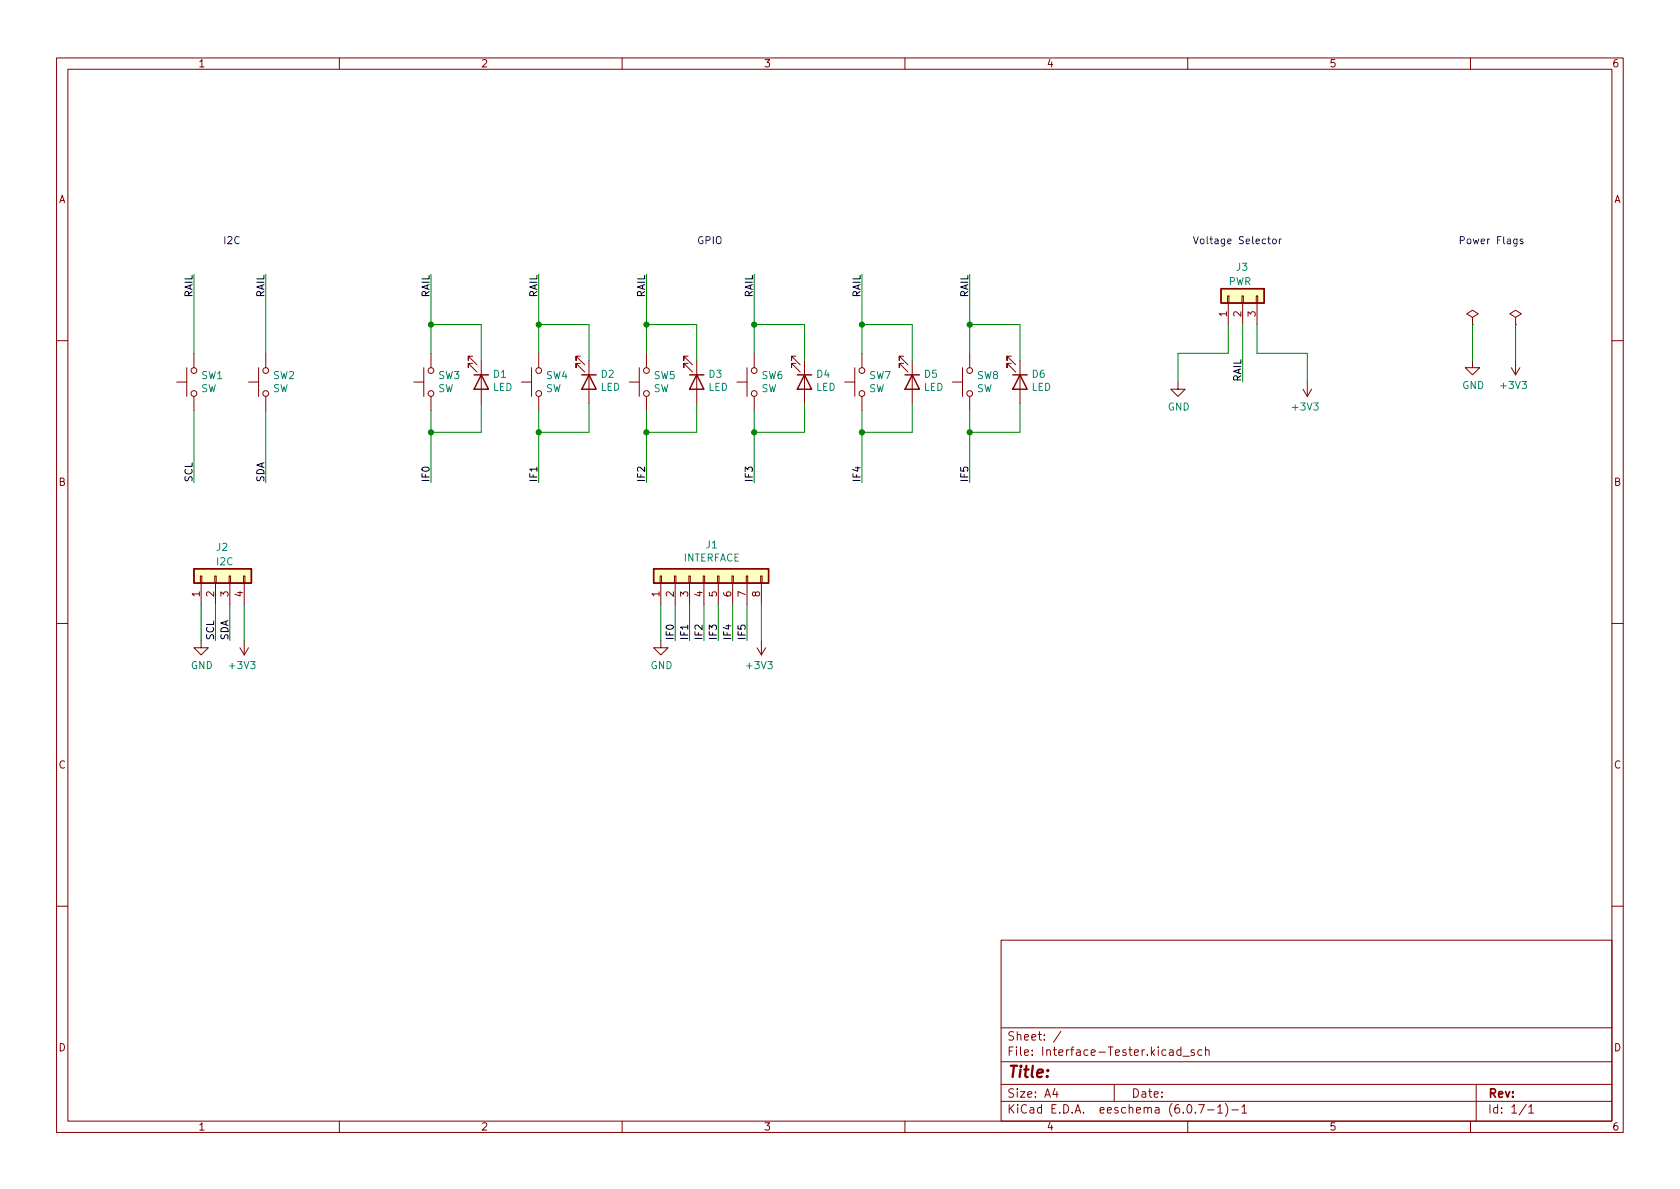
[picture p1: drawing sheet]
<svg xmlns="http://www.w3.org/2000/svg" width="297mm" height="210mm" viewBox="0 0 297 210" stroke-linecap="round" stroke-linejoin="round" font-family="sans-serif">
<g fill="none" stroke="#840000" stroke-width=".18">
<path d="M10 10.2h277v190.1h-277zM12 12.2h273v186.1h-273zM60 10.2v2M110 10.2v2M160 10.2v2M210 10.2v2M260 10.2v2M217 52.3h.3v1.3h-.3zM217.2 53.6v3.8M219.6 52.3h.2v1.3h-.2zM219.7 53.6v3.8M222.1 52.3h.3v1.3h-.3z"/>
<path d="M222.2 53.6v3.8M260.3 56.1l1.1-.6-1.1-.6-1 .6 1 .6v1.3M260.3 57.4h.1M268 56.1l1-.6-1-.6-1 .6 1 .6v1.3M268 57.4h.1M10 60.2h2M31.2 67.6h1.8M33 65v5.1M34.3 62.5v2.5M34.3 70.1v2.5M43.9 67.6h1.8M45.7 65v5.1"/>
<path d="M47 62.5v2.5M47 70.1v2.5M73.2 67.6h1.7M74.9 65v5.1M76.2 62.5v2.5M76.2 70.1v2.5M83.6 63h-.8v.7v-.7l1.5 1.5M83.6 64.3h-.8v.7v-.7l1.5 1.5M85.1 63.7v7.7M92.2 67.6h1.8M94 65v5.1M95.2 62.5v2.5"/>
<path d="M95.2 70.1v2.5M102.6 63h-.7v.7v-.7l1.5 1.5M102.6 64.3h-.7v.7v-.7l1.5 1.5M104.1 63.7v7.7M111.3 67.6h1.7M113 65v5.1M114.3 62.5v2.5M114.3 70.1v2.5M121.7 63h-.8v.7v-.7l1.5 1.5M121.7 64.3h-.8v.7v-.7l1.5 1.5M123.2 63.7v7.7M130.3 67.6h1.8"/>
<path d="M132.1 65v5.1M133.3 62.5v2.5M133.3 70.1v2.5M140.7 63h-.7v.7v-.7l1.5 1.5M140.7 64.3h-.7v.7v-.7l1.5 1.5M142.2 63.7v7.7M149.4 67.6h1.7M151.1 65v5.1M152.4 62.5v2.5M152.4 70.1v2.5M159.8 63h-.8v.7v-.7l1.5 1.5M159.8 64.3h-.8v.7v-.7l1.5 1.5"/>
<path d="M161.3 63.7v7.7M168.4 67.6h1.8M170.2 65v5.1M171.4 62.5v2.5M171.4 70.1v2.5M178.8 63h-.7v.7v-.7l1.5 1.5M178.8 64.3h-.7v.7v-.7l1.5 1.5M180.3 63.7v7.7M208.3 67.6v1.2h1.2l-1.2 1.3-1.3-1.3h1.3M230.4 68.8l.7 1.3M231.1 67.6v2.5M231.9 68.8l-.8 1.3"/>
<path d="M260.3 63.7v1.3h1.3l-1.3 1.3-1.2-1.3h1.2M267.2 65l.8 1.3M268 63.7v2.6M268.7 65l-.7 1.3M285 60.2h2M10 110.2h2M35.4 101.8h.3v1.3h-.3zM35.6 113.3v1.2h1.2l-1.2 1.3-1.3-1.3h1.3M35.6 103.1v3.8M38 101.8h.2v1.3h-.2zM38.1 103.1v3.8M40.5 101.8h.3v1.3h-.3z"/>
<path d="M40.6 103.1v3.8M42.4 114.5l.8 1.3M43.1 101.8h.2v1.3h-.2zM43.2 103.1v3.8M43.2 113.3v2.5M43.9 114.5l-.7 1.3M116.7 101.8h.3v1.3h-.3zM116.8 113.3v1.2h1.3l-1.3 1.3-1.2-1.3h1.2M116.8 103.1v3.8M119.3 101.8h.2v1.3h-.2zM119.4 103.1v3.8M121.8 101.8h.2v1.3h-.2z"/>
<path d="M121.9 103.1v3.8M124.3 101.8h.3v1.3h-.3zM124.5 103.1v3.8M126.9 101.8h.2v1.3h-.2zM127 103.1v3.8M129.4 101.8h.3v1.3h-.3zM129.5 103.1v3.8M132 101.8h.2v1.3h-.2zM132.1 103.1v3.8M133.9 114.5l.7 1.3M134.5 101.8h.2v1.3h-.2zM134.6 103.1v3.8"/>
<path d="M134.6 113.3v2.5M135.4 114.5l-.8 1.3M285 110.2h2M10 160.2h2M177 166.3h108v32h-108zM285 160.2h2M60 198.3v2M110 198.3v2M160 198.3v2M177 194.8h108M177 191.8h108M177 187.8h108"/>
<path d="M177 181.8h108M186.5 192.5l-.4 1h1M186.9 193v1M187.6 182.4l-1.3 1.9M197 191.8v3M208.8 185.7l-.4-.1-.3 .3v.4l.1 .3h.6M208.8 185.1v1.5M209.1 186.8h1.2M210 198.3v2M211.1 185.7l-.3-.1-.2 .2v.3l.5 .1v.4h-.5M211.9 195.3h1l-.6 1.5M212.5 185.7l-.4-.1-.3 .3v.4l.1 .3h.6"/>
<path d="M213.1 185.8l.3-.2 .3 .1 .1 .9M213.1 185.1v1.5M213.5 196.3h1.1M215.3 195.8l.4-.5v1.5M215.3 196.8h.8M216.6 195.1a1.72 1.72 0 0 1 0 2.3M217.8 196.3h1.1M219.6 195.8l.4-.5v1.5M219.6 196.8h.8M260 198.3v2M261 191.8v6.5M269.9 195.3l-1.3 1.9"/>
<path d="M270.3 195.8l.4-.5v1.5M270.3 196.8h.9"/>
<circle cx="34.3" cy="69.6" r=".51"/>
<circle cx="34.3" cy="65.5" r=".51"/>
<circle cx="47" cy="69.6" r=".51"/>
<circle cx="47" cy="65.5" r=".51"/>
<circle cx="76.2" cy="69.6" r=".51"/>
<circle cx="76.2" cy="65.5" r=".51"/>
<circle cx="95.3" cy="65.5" r=".51"/>
<circle cx="95.3" cy="69.6" r=".51"/>
<circle cx="114.3" cy="69.6" r=".51"/>
<circle cx="114.3" cy="65.5" r=".51"/>
<circle cx="133.4" cy="65.5" r=".51"/>
<circle cx="133.4" cy="69.6" r=".51"/>
<circle cx="152.4" cy="69.6" r=".51"/>
<circle cx="152.4" cy="65.5" r=".51"/>
<circle cx="171.5" cy="65.5" r=".51"/>
<circle cx="171.5" cy="69.6" r=".51"/>
</g>
<g fill="#ffffc2" stroke="#ffffc2" stroke-width=".18">
<path d="M34.3 100.6h10.1v2.5h-10.1z"/>
<path d="M115.6 100.6h20.3v2.5h-20.3z"/>
<path d="M215.9 51h7.6v2.6h-7.6z"/>
</g>
<g fill="none" stroke="#840000" stroke-width=".25">
<path d="M215.9 51h7.6v2.6h-7.6zM83.8 66.3h2.6M85.1 66.3l1.3 2.5h-2.6zM102.9 66.3h2.5M104.1 66.3l1.3 2.5h-2.5zM121.9 66.3h2.6M123.2 66.3l1.3 2.5h-2.6zM141 66.3h2.5M142.2 66.3l1.3 2.5h-2.5zM160 66.3h2.6M161.3 66.3l1.3 2.5h-2.6zM179.1 66.3h2.5"/>
<path d="M180.3 66.3l1.3 2.5h-2.5zM34.3 100.6h10.1v2.5h-10.1zM115.6 100.6h20.3v2.5h-20.3z"/>
</g>
<path d="M224.1 42.3h.5M224.3 41.8v1.1l.3 .2M225.1 42.3h.3l.3 .2v.4l-.3 .2-.3-.1-.1-.1zM226.2 42.3v.8M226.6 42.3l-.4 .2M268.2 42.3v1l-.2 .2h-.3M268.2 42.3h-.3l-.3 .2 .1 .5h.5M269.3 42.3h-.3l-.2 .1v.2l.5 .1v.3h-.5" fill="none" stroke="#0000c2" stroke-width=".18"/>
<g fill="none" stroke="#008400" stroke-width=".18">
<path d="M34.3 48.5v14M47 48.5v14M76.2 57.4h8.9v6.3M76.2 48.5v14M95.2 48.5v14M95.2 57.4h8.9v6.3M114.3 57.4h8.9v6.3M114.3 48.5v14M133.3 57.4h8.9v6.3M133.3 48.5v14M152.4 57.4h8.9v6.3M152.4 48.5v14"/>
<path d="M171.4 48.5v14M171.4 57.4h8.9v6.3M217.2 57.4v5.1h-8.9v5.1M219.7 57.4v10.2M222.2 57.4v5.1h8.9v5.1M260.3 57.4v6.3M268 57.4v6.3M34.3 72.6v12.7M47 72.6v12.7M76.2 72.6v12.7M85.1 71.4v5h-8.9M95.2 72.6v12.7"/>
<path d="M104.1 71.4v5h-8.9M114.3 72.6v12.7M123.2 71.4v5h-8.9M133.3 72.6v12.7M142.2 71.4v5h-8.9M152.4 72.6v12.7M161.3 71.4v5h-8.9M171.4 72.6v12.7M180.3 71.4v5h-8.9M35.6 106.9v6.4M38.1 106.9v6.4M40.6 106.9v6.4"/>
<path d="M43.2 106.9v6.4M116.8 106.9v6.4M119.4 106.9v6.4M121.9 106.9v6.4M124.5 106.9v6.4M127 106.9v6.4M129.5 106.9v6.4M132.1 106.9v6.4M134.6 106.9v6.4"/>
</g>
<g fill="#008400" stroke="#008400" stroke-width=".18">
<circle cx="114.3" cy="57.4" r=".46"/>
<circle cx="95.2" cy="57.4" r=".46"/>
<circle cx="114.3" cy="76.4" r=".46"/>
<circle cx="133.3" cy="76.4" r=".46"/>
<circle cx="152.4" cy="76.4" r=".46"/>
<circle cx="152.4" cy="57.4" r=".46"/>
<circle cx="133.3" cy="57.4" r=".46"/>
<circle cx="171.4" cy="76.4" r=".46"/>
<circle cx="76.2" cy="76.4" r=".46"/>
<circle cx="76.2" cy="57.4" r=".46"/>
<circle cx="95.2" cy="76.4" r=".46"/>
<circle cx="171.4" cy="57.4" r=".46"/>
</g>
<text font-size="2.8" fill="#840000" x="178" y="190.6">Title:</text>
<g font-size="2.1" fill="#840000">
<text x="178" y="184">Sheet: /</text>
<text x="178" y="186.7">File: Interface-Tester.kicad_sch</text>
<text x="178" y="196.9">KiCad E.D.A. eeschema (6.0.7-1)-1</text>
<text x="178" y="194.1">Size: A4</text>
<text x="200" y="194.1">Date:</text>
<text x="263" y="194.1">Rev:</text>
<text x="263" y="196.9">Id: 1/1</text>
</g>
<g font-size="1.8" fill="#840000">
<text x="35" y="11.9">1</text>
<text x="85" y="11.9">2</text>
<text x="135" y="11.9">3</text>
<text x="185" y="11.9">4</text>
<text x="235" y="11.9">5</text>
<text x="285" y="11.9">6</text>
<text x="10.3" y="35.9">A</text>
<text x="285.3" y="35.9">A</text>
<text x="216.9" y="56" transform="rotate(-90 216.9 56)">1</text>
<text x="219.5" y="56" transform="rotate(-90 219.5 56)">2</text>
<text x="222" y="56" transform="rotate(-90 222 56)">3</text>
<text x="10.3" y="85.9">B</text>
<text x="285.3" y="85.9">B</text>
<text x="35.3" y="105.5" transform="rotate(-90 35.3 105.5)">1</text>
<text x="37.8" y="105.5" transform="rotate(-90 37.8 105.5)">2</text>
<text x="40.4" y="105.5" transform="rotate(-90 40.4 105.5)">3</text>
<text x="42.9" y="105.5" transform="rotate(-90 42.9 105.5)">4</text>
<text x="116.6" y="105.5" transform="rotate(-90 116.6 105.5)">1</text>
<text x="119.1" y="105.5" transform="rotate(-90 119.1 105.5)">2</text>
<text x="121.7" y="105.5" transform="rotate(-90 121.7 105.5)">3</text>
<text x="124.2" y="105.5" transform="rotate(-90 124.2 105.5)">4</text>
<text x="126.7" y="105.5" transform="rotate(-90 126.7 105.5)">5</text>
<text x="129.3" y="105.5" transform="rotate(-90 129.3 105.5)">6</text>
<text x="131.8" y="105.5" transform="rotate(-90 131.8 105.5)">7</text>
<text x="134.4" y="105.5" transform="rotate(-90 134.4 105.5)">8</text>
<text x="10.3" y="135.9">C</text>
<text x="285.3" y="135.9">C</text>
<text x="10.3" y="185.9">D</text>
<text x="285.3" y="185.9">D</text>
<text x="35" y="199.9">1</text>
<text x="85" y="199.9">2</text>
<text x="135" y="199.9">3</text>
<text x="185" y="199.9">4</text>
<text x="235" y="199.9">5</text>
<text x="285" y="199.9">6</text>
</g>
<g font-size="1.8" fill="#0000c2">
<text x="39.4" y="43.2">I2C</text>
<text x="123.2" y="43.2">GPIO</text>
<text x="210.8" y="43.2">Voltage Selector</text>
<text x="257.8" y="43.2">Power Flags</text>
</g>
<g font-size="1.8" fill="#008484">
<text x="218.6" y="47.9">J3</text>
<text x="217.2" y="50.4">PWR</text>
<text x="35.5" y="69.3">SW</text>
<text x="35.6" y="67">SW1</text>
<text x="48.2" y="69.3">SW</text>
<text x="48.3" y="67">SW2</text>
<text x="77.4" y="69.3">SW</text>
<text x="77.5" y="67">SW3</text>
<text x="87.1" y="69.1">LED</text>
<text x="87.3" y="66.8">D1</text>
<text x="96.5" y="69.3">SW</text>
<text x="96.6" y="67">SW4</text>
<text x="106.2" y="69.1">LED</text>
<text x="106.3" y="66.8">D2</text>
<text x="115.5" y="69.3">SW</text>
<text x="115.6" y="67">SW5</text>
<text x="125.2" y="69.1">LED</text>
<text x="125.4" y="66.8">D3</text>
<text x="134.6" y="69.3">SW</text>
<text x="134.7" y="67">SW6</text>
<text x="144.3" y="69.1">LED</text>
<text x="144.4" y="66.8">D4</text>
<text x="153.6" y="69.3">SW</text>
<text x="153.7" y="67">SW7</text>
<text x="163.3" y="69.1">LED</text>
<text x="163.5" y="66.8">D5</text>
<text x="172.7" y="69.3">SW</text>
<text x="172.8" y="67">SW8</text>
<text x="182.4" y="69.1">LED</text>
<text x="182.5" y="66.8">D6</text>
<text x="258.5" y="68.8">GND</text>
<text x="265.5" y="68.8">+3V3</text>
<text x="206.4" y="72.6">GND</text>
<text x="228.7" y="72.6">+3V3</text>
<text x="38.3" y="97.4">J2</text>
<text x="38.3" y="99.9">I2C</text>
<text x="120.8" y="99.3">INTERFACE</text>
<text x="124.8" y="97">J1</text>
<text x="33.7" y="118.3">GND</text>
<text x="40.7" y="118.3">+3V3</text>
<text x="115" y="118.3">GND</text>
<text x="132.1" y="118.3">+3V3</text>
</g>
<g font-size="1.8">
<text x="34" y="52.6" transform="rotate(-90 34 52.6)">RAIL</text>
<text x="46.7" y="52.6" transform="rotate(-90 46.7 52.6)">RAIL</text>
<text x="75.9" y="52.6" transform="rotate(-90 75.9 52.6)">RAIL</text>
<text x="95" y="52.6" transform="rotate(-90 95 52.6)">RAIL</text>
<text x="114" y="52.6" transform="rotate(-90 114 52.6)">RAIL</text>
<text x="133.1" y="52.6" transform="rotate(-90 133.1 52.6)">RAIL</text>
<text x="152.1" y="52.6" transform="rotate(-90 152.1 52.6)">RAIL</text>
<text x="171.2" y="52.6" transform="rotate(-90 171.2 52.6)">RAIL</text>
<text x="219.4" y="67.6" transform="rotate(-90 219.4 67.6)">RAIL</text>
<text x="34" y="85.3" transform="rotate(-90 34 85.3)">SCL</text>
<text x="46.7" y="85.3" transform="rotate(-90 46.7 85.3)">SDA</text>
<text x="75.9" y="85.3" transform="rotate(-90 75.9 85.3)">IF0</text>
<text x="95" y="85.3" transform="rotate(-90 95 85.3)">IF1</text>
<text x="114" y="85.3" transform="rotate(-90 114 85.3)">IF2</text>
<text x="133.1" y="85.3" transform="rotate(-90 133.1 85.3)">IF3</text>
<text x="152.1" y="85.3" transform="rotate(-90 152.1 85.3)">IF4</text>
<text x="171.2" y="85.3" transform="rotate(-90 171.2 85.3)">IF5</text>
<text x="37.8" y="113.3" transform="rotate(-90 37.8 113.3)">SCL</text>
<text x="40.4" y="113.3" transform="rotate(-90 40.4 113.3)">SDA</text>
<text x="119.1" y="113.3" transform="rotate(-90 119.1 113.3)">IF0</text>
<text x="121.7" y="113.3" transform="rotate(-90 121.7 113.3)">IF1</text>
<text x="124.2" y="113.3" transform="rotate(-90 124.2 113.3)">IF2</text>
<text x="126.7" y="113.3" transform="rotate(-90 126.7 113.3)">IF3</text>
<text x="129.3" y="113.3" transform="rotate(-90 129.3 113.3)">IF4</text>
<text x="131.8" y="113.3" transform="rotate(-90 131.8 113.3)">IF5</text>
</g>
</svg>
